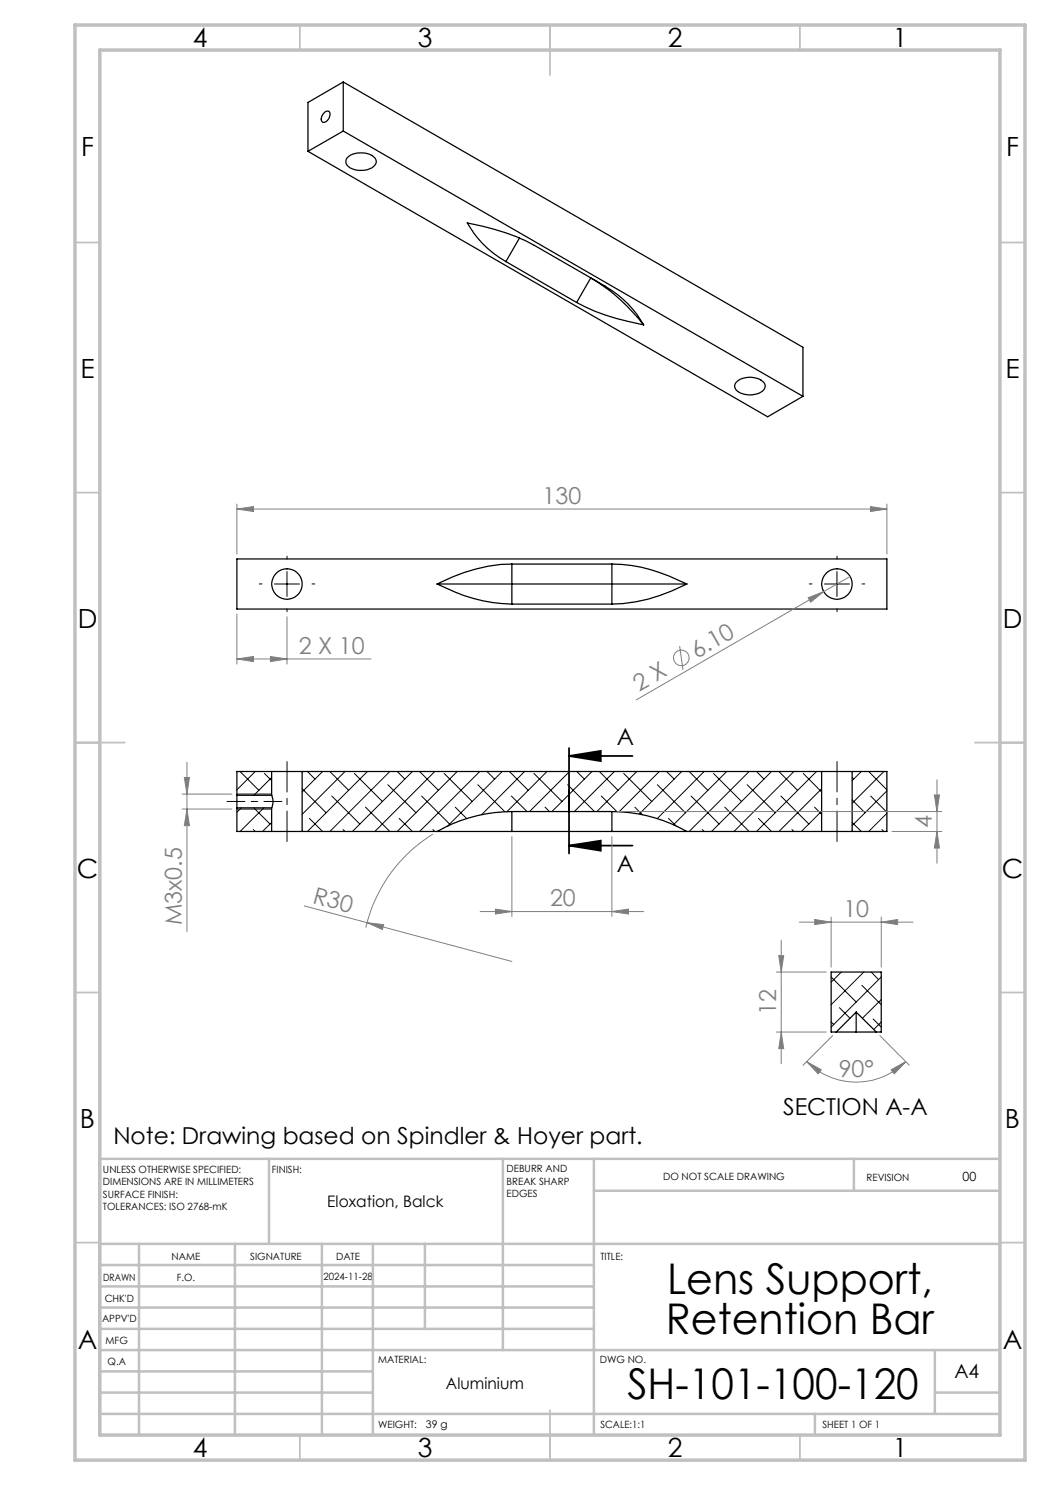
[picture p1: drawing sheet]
<svg xmlns="http://www.w3.org/2000/svg" width="210mm" height="297mm" viewBox="0 0 210 297" stroke-linecap="round" stroke-linejoin="round" font-family="sans-serif">
<g fill="none" stroke="#000" stroke-width=".2">
<path d="M54.9 116.8h5M57.4 114.3v5M164.9 116.8h5M167.4 114.3v5M47.4 158.8h6.9M48 154.3l3.8 3.8M51 154.3l-3.6 3.7M52.9 154.7l1.4 1.4M54.3 155.5l-3.5 3.6M60.4 157.8l4.8 4.8M61.5 154.3l1.5 1.5M64.5 154.3l-4.1 4.1"/>
<path d="M66 154.3l3.7 3.8M66.4 159.2l5.6 5.6M69 154.3l-8.6 8.6M70.9 154.7l5.6 5.6M73.5 154.3l-12 12M77.6 156.9l5.6 5.7M78 154.3l-12 12M79.4 154.3l1.6 1.5M82.5 154.3l-12 12M83.9 154.3l3.8 3.8M84.3 159.2l5.6 5.6M87 154.3l-12 12"/>
<path d="M88.8 154.7l5.6 5.6M91.4 154.3l-12 12M95.6 156.9l5.4 5.4M96 154.3l-12.1 12M97.4 154.3l1.5 1.5M100.4 154.3l-10.9 10.9M101.9 154.3l3.8 3.8M102.3 159.2l3.1 3.1M104.9 154.3l-8.6 8.6M106.8 154.7l5.6 5.6M109.4 154.3l-8 8M113.5 156.9l5.4 5.4"/>
<path d="M113.9 154.3l-8 8M115.4 154.3l1.5 1.5M118.4 154.3l-8 8M119.9 154.3l3.7 3.8M120.3 159.2l3.1 3.1M122.9 154.3l-8 8M124.7 154.7l5.7 5.6M127.4 154.3l-8 8M131.5 156.9l5.6 5.7M131.9 154.3l-8.1 8M133.3 154.3l1.5 1.5M136.3 154.3l-8.5 8.5"/>
<path d="M137.8 154.3l3.8 3.8M138.2 159.2l5.6 5.6M140.8 154.3l-9.4 9.4M142.7 154.7l5.6 5.6M145.3 154.3l-10.6 10.7M149.4 156.9l5.6 5.7M149.8 154.3l-12 12M151.3 154.3l1.5 1.5M154.3 154.3l-12 12M155.8 154.3l3.7 3.8M156.2 159.2l5.6 5.6M158.8 154.3l-12 12"/>
<path d="M160.7 154.7l3.6 3.7M163.3 154.3l-12 12M164.3 157.8l-8.5 8.5M170.4 160l2.6 2.6M170.4 155.5l.3 .3M172.3 154.3l-1.9 1.8M173.7 154.3l3.7 3.7M174.1 159.2l3.3 3.3M176.8 154.3l-6.4 6.4M177.4 158.2l-7 6.9M47.4 161.8h6.9M48.3 161.6l-.9 .9"/>
<path d="M50.7 165.9l.3 .4M50.8 161.6l3.2 3.2M52.8 161.6l-4.8 4.7M54.3 164.5l-1.8 1.8M61.9 163.7l2.6 2.6M68.6 165.9l.4 .4M73.1 161.4l4.9 4.9M79.8 163.7l2.7 2.6M86.6 165.9l.4 .4M91.1 161.4l2.2 2.3M109 161.4l.9 .9M127 161.4l1.5 1.5"/>
<path d="M133.7 163.7l1.6 1.5M140.4 165.9l.4 .4M145 161.4l4.8 4.9M151.7 163.7l2.6 2.6M158.4 165.9l.4 .4M162.9 161.4l1.4 1.5M164.3 162.2l-4 4.1M170.4 164.5l1.9 1.8M176.4 165.9l.4 .4M177.4 162.7l-3.7 3.6M166.2 195.4l5 5M168.3 194.4l-2.1 2"/>
<path d="M172.4 197.1l3.8 3.8M172.8 194.4l-6.6 6.5M174.2 194.4l1.5 1.5M176.2 195.4l-10 10M176.2 199.9l-3.7 3.8M166.2 204.4l.6 .5M167.9 201.5l2.1 2.2M174.6 203.8l1.6 1.6M176.2 204.4l-1.5 1.5"/>
</g>
<g fill="none" stroke="#000" stroke-width=".25">
<path d="M68.7 16.4l-7.1 4.1v9.8M68.7 16.4v9.8M68.7 16.4l91.9 53.1v9.8M61.6 30.3l91.9 53.1 7.1-4.1M64.9 22.4a.65 .65 0 0 1 1-.1 .65 .65 0 0 1 0 1 1.1 1.1 0 0 1-1.5 1l-.1-.7 .2-.7zM68.7 26.2l-7.1 4.1M68.7 26.2l91.9 53.1M69.4 31.6a4.3 4.3 0 0 1 5.6 0 1.41 1.41 0 0 1-1.1 2.2 4.2 4.2 0 0 1-4.5-.7 1.18 1.18 0 0 1 0-1.5zM101.2 52.3a20.3 20.3 0 0 1-7.7-7.7 44.1 44.1 0 0 1 13.4 4.5l14.1 8.1a20.8 20.8 0 0 1 7.7 7.8M101.2 52.3l14.1 8.2M103.9 47.6l-2.7 4.7M118.1 55.6l-2.8 4.9"/>
<path d="M118.3 55.7a37.3 37.3 0 0 1 10.4 9.3M115.3 60.5a44.1 44.1 0 0 0 13.4 4.5M147.2 76.5a4.2 4.2 0 0 1 5.6 0 1.41 1.41 0 0 1-1.1 2.2 4.4 4.4 0 0 1-4.5-.7 1.09 1.09 0 0 1 0-1.5zM47.4 111.8h130v10h-130zM87.4 116.8a33.8 33.8 0 0 0 15 4M87.4 116.8h50M102.4 112.8a33.6 33.6 0 0 0-15 4M102.4 112.8v8M102.4 112.8h20M122.4 112.8a31.9 31.9 0 0 1 15 4M122.4 112.8v8M137.4 116.8a33.1 33.1 0 0 1-15 4"/>
<path d="M102.4 120.8h20M47.4 159.1v2.5M47.4 159.1h6.9M54.3 159.1a2.92 2.92 0 0 1 0 2.5M54.3 154.3h6.1M54.3 154.3v4.8M54.3 154.3h-6.9v4.8M60.4 154.3v12M60.4 154.3h103.9M164.3 154.3h6.1M164.3 154.3v12M170.4 154.3h7v12h-7"/>
<path d="M170.4 154.3v12M47.4 161.6h6.9M47.4 161.6v4.7h6.9M54.3 166.3h6.1M54.3 161.6v4.7M60.4 166.3h27M87.4 166.3h15M102.4 162.3a30.4 30.4 0 0 0-15 4M102.4 162.3v4M102.4 162.3h20M102.4 166.3h20M122.4 162.3a30.4 30.4 0 0 1 15 4"/>
<path d="M122.4 166.3h15M122.4 162.3v4M137.4 166.3h26.9M164.3 166.3h6.1M167.3 206.4h3.9M167.3 206.4h-1.1v-12h10v12h-.9M171.2 202.4v4M171.2 206.4h4.1M171.2 202.4l4.1 4M171.2 202.4l-3.9 4"/>
<circle cx="57.4" cy="116.8" r="3"/>
<circle cx="167.4" cy="116.8" r="3"/>
</g>
<g fill="none" stroke="#808080" stroke-width=".2">
<path d="M47.4 101.8l3.3-.5v1zM47.4 100.8v10M47.4 101.8h130M161.6 119.6l3.1-1.3-2.6 2.1zM164.7 118.3l-37.5 21.7M170 115.3l-5.3 3M174.1 101.3l3.3 .5-3.3 .5zM177.4 100.8v10M47.4 131.8l3.3-.5v1zM47.4 122.8v10M47.4 131.8h26.8M54.1 131.3l3.3 .5-3.3 .5z"/>
<path d="M57.4 123.4v9.4M135.9 129.2l.7 4.7M36.4 158.8h10M36.9 155.5h1l-.5 3.3zM37.4 152.5v33.8M186.9 159h1l-.5 3.3zM187.4 156v16.6M36.4 161.8h10M37.4 161.8l.5 3.3h-1zM86.6 166.8a29.9 29.9 0 0 0-13.4 18.7M102.4 167.3v16M122.4 167.3v16"/>
<path d="M123.4 162.3h65M178.4 166.3h10M187.4 166.3l.5 3.3h-1zM60.9 181.2l12.5 3.3M73.4 184.5l3.3 .4-.2 1zM73.4 184.5l29 7.8M96 182.3h32.7M99.1 181.8l3.3 .5-3.3 .5zM122.4 182.3l3.3-.5v1zM155.3 194.4h9.9M155.8 191.1h.9l-.5 3.3zM156.2 188.1v24.7"/>
<path d="M159.9 184.4h22.7M162.9 183.9l3.3 .5-3.3 .5zM166.2 183.4v10M176.2 184.4l3.3-.5v1zM176.2 183.4v10M155.3 206.4h9.9M156.2 206.4l.5 3.3h-.9zM161.4 212.3l2.9 1.7-.7 .8zM161.4 212.3a14 14 0 0 0 19.8 0M166.5 207.1l-5.9 5.9M176 207.1l5.9 5.9M178.2 214l3-1.7-2.3 2.5z"/>
<circle cx="136.3" cy="131.6" r="1.56"/>
</g>
<path d="M113.8 151.2l6.4-1v2zM113.8 151.2h12.7M113.8 149.6v21.1M113.8 169.1l6.4-1v2zM113.8 169.1h12.7" fill="none" stroke="#000" stroke-width=".35"/>
<path d="M167.4 168.3v-16" fill="none" stroke="#000" stroke-width=".2" stroke-dasharray="15.2 1.3 1.3 1.3" stroke-dashoffset="9.1"/>
<path d="M56.4 160.3h-11" fill="none" stroke="#000" stroke-width=".2" stroke-dasharray="15.2 1.3 1.3 1.3" stroke-dashoffset="11.7"/>
<path d="M57.4 152.3v16" fill="none" stroke="#000" stroke-width=".2" stroke-dasharray="15.2 1.3 1.3 1.3" stroke-dashoffset="9.2"/>
<path d="M52.4 116.8h-.5M57.4 111.8v-.6M62.4 116.8h.6M162.4 116.8h-.5M167.4 111.8v-.6M172.4 116.8h.6M57.4 121.8v.5M167.4 121.8v.5" fill="none" stroke="#000" stroke-width=".2" stroke-dasharray="15.2 1.3 1.3 1.3"/>
<g fill="none" stroke="#c0c0c0" stroke-width=".35">
<path d="M60 5v5M110 5v10M160 5v5M15 48.5h5M200 48.5h5M15 98.5h5M200 98.5h5M15 148.5h10M195 148.5h10M15 198.5h5M200 198.5h5M15 248.5h5"/>
<path d="M200 248.5h5M60 287v5M110 282v10M160 287v5"/>
</g>
<g fill="none" stroke="#c0c0c0" stroke-width=".5">
<path d="M53.8 231.8v17M100.6 231.8v38.2M118.8 231.8v55.2M118.8 238.2h81.2M170.8 231.8v6.4M200 231.8h-180v55.2M20 248.8h180M20 257.3h98.8M20 253h98.8M27.8 248.8v38.2M47 248.8v38.2M64.4 248.8v38.2"/>
<path d="M74.6 248.8v38.2M85 248.8v17M20 265.8h98.8M20 261.5h98.8M20 278.5h54.6M20 274.3h54.6M20 270h180M187 278.5h13M187 270v12.8M20 282.8h180M163 282.8v4.2"/>
</g>
<path d="M15 5h190v287h-190zM20 10h180v277h-180z" fill="none" stroke="#c0c0c0" stroke-width=".7"/>
<path d="M113.8 151.2l6.4-1v2zM113.8 169.1l6.4-1v2z" fill="#000"/>
<g fill="#808080">
<path d="M73.4 184.5l3.3 .4-.2 1z"/>
<path d="M161.6 119.6l3.1-1.3-2.6 2.1z"/>
<path d="M54.1 131.3l3.3 .5-3.3 .5zM47.4 131.8l3.3-.5v1z"/>
<path d="M47.4 101.8l3.3-.5v1zM174.1 101.3l3.3 .5-3.3 .5z"/>
<path d="M161.4 212.3l2.9 1.7-.7 .8zM178.2 214l3-1.7-2.3 2.5z"/>
<path d="M176.2 184.4l3.3-.5v1zM162.9 183.9l3.3 .5-3.3 .5z"/>
<path d="M122.4 182.3l3.3-.5v1zM99.1 181.8l3.3 .5-3.3 .5z"/>
<path d="M156.2 206.4l.5 3.3h-.9zM155.8 191.1h.9l-.5 3.3z"/>
<path d="M36.9 155.5h1l-.5 3.3zM37.4 161.8l.5 3.3h-1zM186.9 159h1l-.5 3.3zM187.4 166.3l.5 3.3h-1z"/>
</g>
<g font-size="8.5">
<text x="133.4" y="258.8">Lens Support,</text>
<text x="133.2" y="266.9">Retention Bar</text>
<text x="125.5" y="279.7">SH-101-100-120</text>
</g>
<g font-size="5.3">
<text x="38.5" y="9.5">4</text>
<text x="83.5" y="9.5">3</text>
<text x="133.6" y="9.5">2</text>
<text x="178.6" y="9.5">1</text>
<text x="16.2" y="31.3">F</text>
<text x="201.2" y="31.3">F</text>
<text x="16.1" y="75.5">E</text>
<text x="201.1" y="75.5">E</text>
<text x="15.5" y="125.5">D</text>
<text x="200.5" y="125.5">D</text>
<text x="15.4" y="175.5">C</text>
<text x="200.4" y="175.5">C</text>
<text x="16" y="225.5">B</text>
<text x="201" y="225.5">B</text>
<text x="15.5" y="269.8">A</text>
<text x="200.5" y="269.8">A</text>
<text x="38.5" y="291.5">4</text>
<text x="83.5" y="291.5">3</text>
<text x="133.6" y="291.5">2</text>
<text x="178.6" y="291.5">1</text>
</g>
<g font-size="4.7" fill="#808080">
<text x="108.5" y="100.8">130</text>
<text x="59.7" y="130.8">2 X 10</text>
<text x="139.4" y="131.8" transform="rotate(-30 139.4 131.8)">6.10</text>
<text x="127.8" y="138.4" transform="rotate(-30 127.8 138.4)">2 X</text>
<text x="186.4" y="165.6" transform="rotate(-90 186.4 165.6)">4</text>
<text x="36.4" y="185" transform="rotate(-90 36.4 185)">M3x0.5</text>
<text x="62.4" y="180.5" transform="rotate(15 62.4 180.5)">R30</text>
<text x="110" y="181.3">20</text>
<text x="168.7" y="183.4">10</text>
<text x="155.2" y="203" transform="rotate(-90 155.2 203)">12</text>
<text x="167.7" y="215.4">90°</text>
</g>
<g font-size="4.7">
<text x="123.3" y="149">A</text>
<text x="123.3" y="174.5">A</text>
<text x="156.6" y="223">SECTION A-A</text>
<text x="22.7" y="228.9">Note: Drawing based on Spindler &amp; Hoyer part.</text>
</g>
<text font-size="3.9" x="190.9" y="275.5">A4</text>
<g font-size="3.2">
<text x="65.5" y="241.4">Eloxation, Balck</text>
<text x="89.2" y="277.9">Aluminium</text>
</g>
<text font-size="2.5" x="192.5" y="236.1">00</text>
<text font-size="2.1" x="85.2" y="285.6">39 g</text>
<g font-size="2">
<text x="20.6" y="234.6">UNLESS OTHERWISE SPECIFIED:</text>
<text x="20.6" y="237.1">DIMENSIONS ARE IN MILLIMETERS</text>
<text x="20.6" y="239.6">SURFACE FINISH:</text>
<text x="54.4" y="234.6">FINISH:</text>
<text x="101.3" y="234.5">DEBURR AND</text>
<text x="101.3" y="237">BREAK SHARP</text>
<text x="101.3" y="239.5">EDGES</text>
<text x="132.6" y="236">DO NOT SCALE DRAWING</text>
<text x="173.3" y="236.2">REVISION</text>
<text x="20.6" y="242.1">TOLERANCES: ISO 2768-mK</text>
<text x="34.3" y="252">NAME</text>
<text x="50" y="251.9">SIGNATURE</text>
<text x="67.2" y="251.9">DATE</text>
<text x="120.1" y="251.9">TITLE:</text>
<text x="20.6" y="256.1">DRAWN</text>
<text x="35.3" y="256.1">F.O.</text>
<text x="64.7" y="255.9">2024-11-28</text>
<text x="20.9" y="260.3">CHK'D</text>
<text x="20.4" y="264.4">APPV'D</text>
<text x="21.1" y="268.8">MFG</text>
<text x="21.5" y="273">Q.A</text>
<text x="75.6" y="272.5">MATERIAL:</text>
<text x="120" y="272.5">DWG NO.</text>
<text x="75.6" y="285.5">WEIGHT:</text>
<text x="120.1" y="285.6">SCALE:1:1</text>
<text x="164.5" y="285.6">SHEET 1 OF 1</text>
</g>
</svg>
